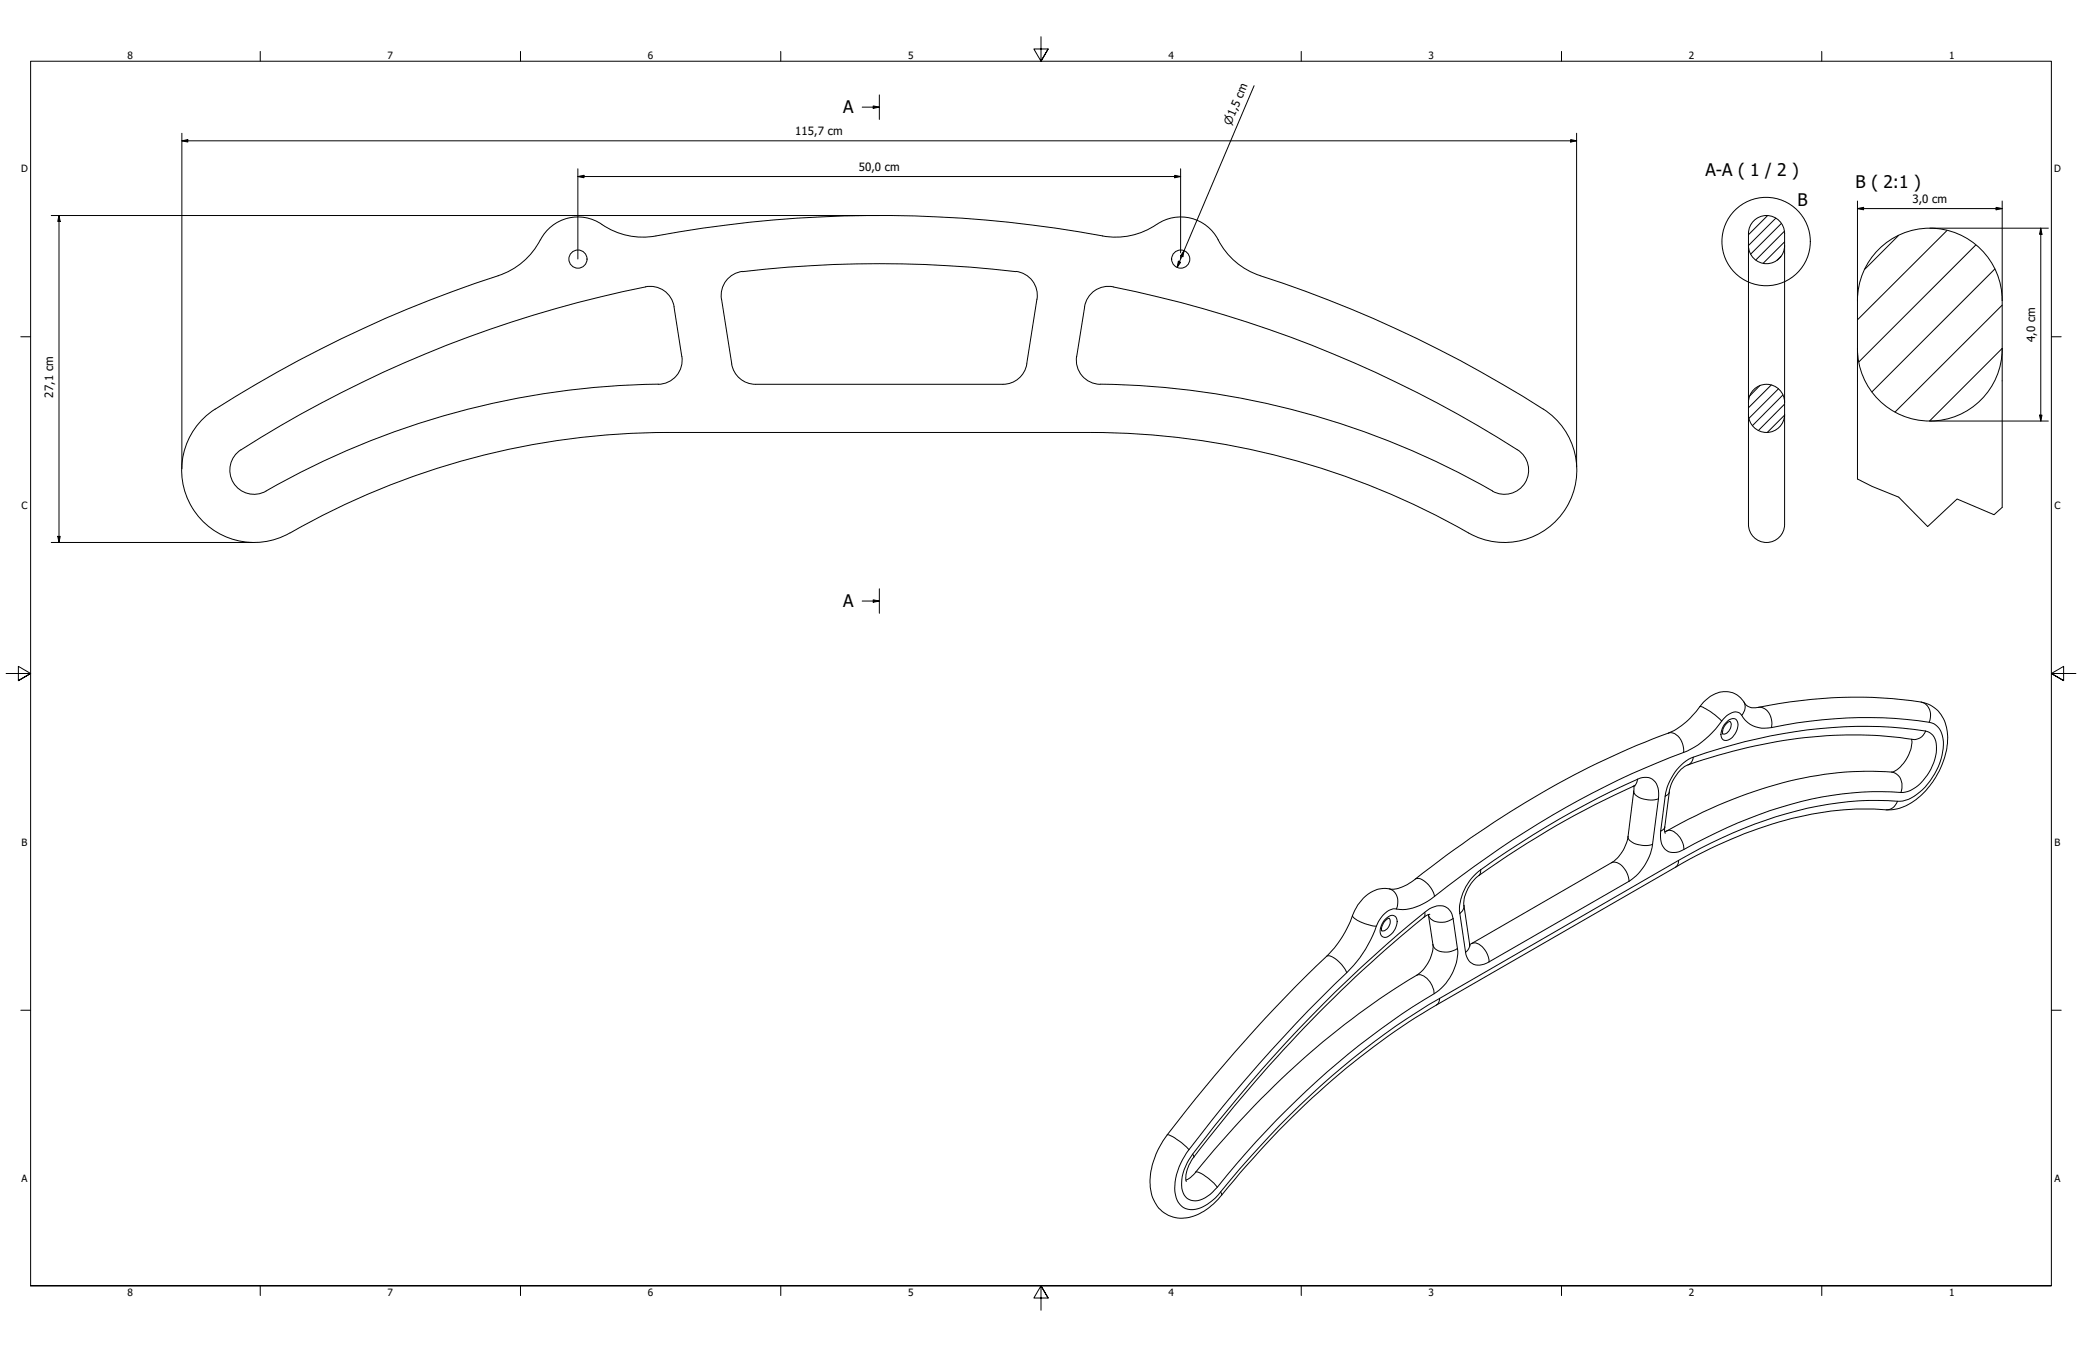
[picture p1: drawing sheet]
<svg xmlns="http://www.w3.org/2000/svg" width="864mm" height="559mm" viewBox="0 0 864 559" stroke-linecap="round" stroke-linejoin="round" font-family="sans-serif">
<!-- layer: Hatch (ISO) -->
<g fill="none" stroke="#000" stroke-width=".41">
<path d="M733.2 89.4l-7.9 8M736.6 90.5l-11.3 11.4M738.9 92.7l-12.7 12.7M740.2 95.9l-11.9 12M787.5 97.7l-14 14M807.6 95.6l-37.1 37.1M738.7 106.3l-1.7 1.7M740.2 100.3l-8.8 8.9M819.6 101.6l-48.5 48.5M827.4 111.6l-50.9 51M830.5 126.6l-44.5 44.3M730.1 159.9l-4.3 4.3"/>
<path d="M734.7 159.7l-9.4 9.5M830.5 144.5l-30.1 30.2M737.7 161.3l-12.2 12.2M739.6 163.8l-12.7 12.7M740.2 172.2l-7.1 7.1M740.2 167.6l-10.8 11"/>
</g>
<!-- layer: Visible (ANSI) -->
<g fill="none" stroke="#000" stroke-width=".41">
<path d="M224.1 99.5a30 30 0 0 1-17.4 14.9 517.9 517.9 0 0 0-117.5 55.4M457.3 97.9a30.7 30.7 0 0 0 23.6-5.5 17.5 17.5 0 0 1 24.4 7.1M457.4 97.9a514.8 514.8 0 0 0-188.5 .4 31.9 31.9 0 0 1-21.4-6.5 17.5 17.5 0 0 0-23.3 7.7M505.3 99.5a30 30 0 0 0 17.4 14.9 506.4 506.4 0 0 1 119.3 56.6 30 30 0 0 1 7.1 40.5 30 30 0 0 1-40 9.6 315.9 315.9 0 0 0-156.8-41.7h-175.2M267.7 119a490.3 490.3 0 0 0-167.7 67.6M267.7 119a10 10 0 0 1 11.9 8.3l3.2 20.5a10 10 0 0 1-9.8 11.6 334.9 334.9 0 0 0-162.6 44.3M308 112.6a10 10 0 0 0-8.7 11.5l4.2 26.9a10 10 0 0 0 9.9 8.4M308 112.7a488.2 488.2 0 0 1 113.4 0M421.4 112.6a10 10 0 0 1 8.7 11.5l-4.2 26.9a10 10 0 0 1-9.9 8.4h-102.6M461.8 119a10 10 0 0 0-11.9 8.3M461.8 119a490.8 490.8 0 0 1 167.6 67.6M449.9 127.3l-3.3 20.5"/>
<path d="M446.6 147.8a10 10 0 0 0 9.8 11.6 334.9 334.9 0 0 1 162.7 44.3M89.2 169.7a30 30 0 0 0-9.5 40.9 30 30 0 0 0 40.6 10.5M277.2 179.4a315.8 315.8 0 0 0-156.8 41.7M100 186.6a10 10 0 0 0-3.2 13.6 10 10 0 0 0 13.5 3.5M629.4 186.6a10 10 0 0 1 3.2 13.6 10 10 0 0 1-13.5 3.5M717.5 299.3a4.9 4.9 0 0 0-2.9 5.2M792.9 306.7a14.5 14.5 0 0 1-8 13.6 150.6 150.6 0 0 0-69.5 12.6 234.4 234.4 0 0 0-24.9 12.2M793.5 306.7a188.7 188.7 0 0 0-84 7.6l-9.4 3a15.6 15.6 0 0 0-7.7 11.3l-1.9 15.1 .2 2M677.7 326.1l.1 1.5-2.5 19.4a16.2 16.2 0 0 1-6.9 10.9l-58.8 33.9M678.3 326a349.1 349.1 0 0 0-66.2 38.3 15.4 15.4 0 0 0-4.9 11.3l2.6 16.8M565.5 372.6a12.4 12.4 0 0 1 12.1-3.7 16.5 16.5 0 0 0 9.5-4.2 394.1 394.1 0 0 1 101.7-59.4l3.3-1.2a32.4 32.4 0 0 0 13.8-11.9 12.1 12.1 0 0 1 12-5 11.1 11.1 0 0 1 6.5 5.4 5.4 5.4 0 0 0 4.9 .9 183 183 0 0 1 69.5-1.7 14.5 14.5 0 0 1 9 15.6 33.6 33.6 0 0 1-17.2 26.9 18.6 18.6 0 0 1-10.7 1.5 134.6 134.6 0 0 0-59 11.2 190.3 190.3 0 0 0-25.9 12.7l-99.1 57.2a324.8 324.8 0 0 0-84 72.7l-5.2 6.2a22.5 22.5 0 0 1-17.2 9.6 13.2 13.2 0 0 1-12.4-13 32.9 32.9 0 0 1 7-21.6 659.2 659.2 0 0 1 68.6-76.7l3.8-5.1 3.1-5.7a27.3 27.3 0 0 1 5.9-10.7zM592.5 379.4l1.9 12.4a15.1 15.1 0 0 1-6.8 12.8 345.3 345.3 0 0 0-89 78.4l-2.6 3.2a8.7 8.7 0 0 1-4.1 3.3"/>
<path d="M593.1 379.3l-1.1 .3a562.1 562.1 0 0 0-97.9 102 11.8 11.8 0 0 0-2 8.5M576.2 380.9a5.2 5.2 0 0 0-3.1 5.3"/>
<circle cx="239.7" cy="107.5" r="3.8"/>
<circle cx="489.8" cy="107.5" r="3.8"/>
</g>
<!-- layer: Visible Narrow (ANSI) -->
<g fill="none" stroke="#000" stroke-width=".41">
<path d="M705.1 293.1a21.3 21.3 0 0 1 9.1 6M717.5 299.3a3.6 3.6 0 0 1-1.7 5.1l-1.2 .1M723.4 291.3a4.9 4.9 0 0 1-.9 5.5M729.3 293.5a5.9 5.9 0 0 1 5.7 6.6l-.2 1.7M796.9 291.3a5.8 5.8 0 0 1 3.3 8.3M692.1 304.1a5.5 5.5 0 0 1 5.8 4.4l.4 3.7M698.3 312.2a37.9 37.9 0 0 0 16.5-13.9 5.7 5.7 0 0 1 6.8-2.5l.4 .4a11.2 11.2 0 0 0 12.8 5.6 178.6 178.6 0 0 1 66.4-1.9 8.5 8.5 0 0 1 4.9 9.1 27.9 27.9 0 0 1-14.6 22.6l-1.1 .4a15.3 15.3 0 0 1-7.3 .1 146.1 146.1 0 0 0-64.3 13.4l-13.5 6.5-9.1 5M698.3 312.2a374.9 374.9 0 0 0-97.8 55.4 49.9 49.9 0 0 1-11.5 8 17.4 17.4 0 0 1-11.2 1.4 12 12 0 0 0-7.6 9.2 51.5 51.5 0 0 1-11.6 17.3 583.9 583.9 0 0 0-67.3 76.2 22.2 22.2 0 0 0-3.5 17.1 7 7 0 0 0 10.5 4.2l2.3-1.3 2.4-1.8a47 47 0 0 0 7.3-8.3 340.9 340.9 0 0 1 82.3-72.8l4.6-2.6M702.4 314.1l-.8 2-1.5 1.2M715.6 300.1a3.6 3.6 0 0 1 4.5-1.7 5.4 5.4 0 0 1-.9 6.7 3.3 3.3 0 0 1-4.9 1.4 5.9 5.9 0 0 1 1.3-6.4zM798.7 303.3a5.8 5.8 0 0 1 4.5 6.5 20.9 20.9 0 0 1-11.8 18.5 13.1 13.1 0 0 1-6.9 .2 142 142 0 0 0-59.2 11.1 284.9 284.9 0 0 0-28.7 13.7 5.7 5.7 0 0 1-7.8-6.2v-2.3M798.7 303.3a194.2 194.2 0 0 0-85.6 7.3 68.7 68.7 0 0 0-12.7 4.4 22.3 22.3 0 0 0-9.7 15.3"/>
<path d="M798.7 303.3a5 5 0 0 1-5.2 3.4M677.7 328.2a4.8 4.8 0 0 0 4.9 3.4l2.9 .3 2.4-.5M679.3 323.3a5.6 5.6 0 0 1 8.6 4.6v3.5M679.3 323.3l-.6 1.8-1.3 1.1M679.3 323.3a367.2 367.2 0 0 0-65.1 37.5M687.9 331.4l-2.4 18.9M690.7 330.3l-1.9 14.5M692.4 328.6l-.7 1.1-1 .6M784.7 320.3a6 6 0 0 1 3.8 8.5M787.1 332.4a4.9 4.9 0 0 1-4.8 3.6M668.4 357.9a5.4 5.4 0 0 1 6.1 3.5l.7 1.7 .5 2.5M675.3 347a4.8 4.8 0 0 0 4.9 3.5l2.9 .3 2.4-.5"/>
<path d="M685.5 350.3a22.3 22.3 0 0 1-9.8 15.3M690.5 343.1l-.3 .7-1.4 1M691.3 344.8a4.1 4.1 0 0 1 4.9 1.9l1.5 2.4 .8 3.3M696.2 357l-.2 1.4-1 1.3M696.2 357l-99 57.2M561 379.8a8.7 8.7 0 0 0 6 3.7l3.9 .7M576.2 368.7a5.9 5.9 0 0 1 3 8.4M587.1 364.7a4.3 4.3 0 0 1 4.8 1.7l1.9 2.3 1.2 3.2M591 378.5v1.5l-.5 .7M592.5 379.5a5 5 0 0 0 5.8 3.1l2-.3 2.4-1.2M605.5 379l2.4 16.1M607.2 375.6l-.3 1.8-1.4 1.6"/>
<path d="M614.2 360.8a21 21 0 0 0-8.7 18.2M614.2 360.8l-.1 1.2-.7 1.2M675.7 365.6l-58.1 33.4M550.2 396.7a4 4 0 0 1 4.3 1.5 14.6 14.6 0 0 1 4.1 5.3M574.8 381.2a2.67 2.67 0 0 1 4.2-.7 6.5 6.5 0 0 1-4.8 8.4 2.82 2.82 0 0 1-1.5-4.1l1-2.3zM576.2 380.9a3.8 3.8 0 0 1-2.7 5.3l-.4-.1M594.4 391.8a4.5 4.5 0 0 0 4.9 3.2l2.8-.4 2.4-1.2M602.7 381.1a5.7 5.7 0 0 0-8.8-4.6 263.9 263.9 0 0 0-29.6 25.1 580.5 580.5 0 0 0-71.3 79.7 15.4 15.4 0 0 0-1.8 14.5 6.1 6.1 0 0 0 8.7 1.1l3.1-2.4a549.3 549.3 0 0 1 26.2-29.5 327.6 327.6 0 0 1 67.7-54.2 21.1 21.1 0 0 0 7.6-17.4M602.7 381.1l1.8 12.3M607.9 395.1a5.7 5.7 0 0 0 8.8 4.4l.9-.5M609.6 391.8l-.3 1.6-1.4 1.7M610.4 391.4a4.8 4.8 0 0 1 5.5 2.7l1.3 2.5 .4 2.4"/>
<path d="M587.6 404.6a4.8 4.8 0 0 1 5.5 2.6l1.6 3.4 .2 1.6M597.2 414.2l-.6 1.9-.7 .8M484.1 470.8a10.1 10.1 0 0 1 5.4 2.8l3.7 3.3M494.7 478.8l.5 1.2M496 486.2a8.4 8.4 0 0 1 5.5 2.8l3.5 3.5M506.3 494.5l.4 1.3"/>
</g>
<!-- layer: Visible (ISO) -->
<path d="M727.1 92a7.5 7.5 0 0 1 8.3-2.1 7.5 7.5 0 0 1 4.8 7v117.6a9.2 9.2 0 0 1-2.5 8.7 7.5 7.5 0 0 1-8.1 1.2 7.5 7.5 0 0 1-4.3-6.9v-120.6l.3-2.2zM725.3 101.9a7.5 7.5 0 0 0 7.4 7.5 7.5 7.5 0 0 0 7.5-7.5M770.5 124.7v74M770.5 124.7a30 30 0 0 1 30-30 30 30 0 0 1 30 30M830.5 124.7v85.8M770.5 144.7a30 30 0 0 0 30 30 30 30 0 0 0 30-30M725.3 166.9a7.5 7.5 0 0 1 7.4-7.5 7.5 7.5 0 0 1 7.5 7.5M725.3 171.9a7.5 7.5 0 0 0 7.4 7.5 7.5 7.5 0 0 0 7.5-7.5" fill="none" stroke="#000" stroke-width=".41"/>
<!-- layer: Break Line (ISO) -->
<path d="M770.5 198.7l6 3.1 11.1 4.4 12 12.2 12.2-11.4 15.3 6.5 3.4-3" fill="none" stroke="#000" stroke-width=".41"/>
<!-- layer: Section Line (ISO) -->
<path d="M364.7 39.4v10.1M357.6 44.5h7.1M362.2 43.9l2.5 .6-2.5 .5zM357.6 249.3h7.1M362.2 248.8l2.5 .5-2.5 .6zM364.7 244.3v10.1" fill="none" stroke="#000" stroke-width=".41"/>
<path d="M362.2 43.9l2.5 .6-2.5 .5zM362.2 248.8l2.5 .5-2.5 .6z" fill="#000"/>
<!-- layer: Detail Boundary (ISO) -->
<circle cx="732.6" cy="100.2" r="18.3" fill="none" stroke="#000" stroke-width=".41"/>
<!-- layer: Border (ANSI) -->
<g fill="none" stroke="#000" stroke-width=".41">
<path d="M431.8 15.2v10.2l-3-5.1h6l-3 5.1 3-5.1M107.9 21.3v4.1M215.9 21.3v4.1M323.8 21.3v4.1M539.8 21.3v4.1M647.7 21.3v4.1M755.6 21.3v4.1M8.6 139.7h4.1M850.9 139.7h4.1M2.5 279.4h10.2l-5.1-3v6l5.1-3-5.1 3M861.1 279.4h-10.2l5.1-3v6l-5.1-3 5.1 3M8.6 419.1h4.1"/>
<path d="M850.9 419.1h4.1M12.7 533.4v-508h838.2v508h-838.2h838.2M107.9 533.4v4.1M215.9 533.4v4.1M323.8 533.4v4.1M434.8 538.5l-3-5.1 3 5.1h-6l3-5.1v10.2M539.8 533.4v4.1M647.7 533.4v4.1M755.6 533.4v4.1"/>
</g>
<!-- layer: Dimension (ISO) -->
<g fill="none" stroke="#000" stroke-width=".41">
<path d="M520.2 35.6l-31.9 75.3M75.4 58.4l2.5-.5v1zM75.4 58.4h578.6M75.4 55.3v139.2M651.5 57.9l2.5 .5-2.5 .5zM654 55.3v138.4M239.7 73.2l2.5-.5v1zM239.7 73.2h250M239.7 70v37.4M487.3 72.7l2.4 .5-2.4 .5zM489.7 70v34.9M21.3 89.4h343.4"/>
<path d="M24.5 89.4l.5 2.5h-1zM24.5 89.4v135.6M770.5 86.5l2.5-.5v1zM770.5 86.5h60M770.5 83.4v41.3M800.5 94.7h49.1M828 86l2.5 .5-2.5 .5zM830.5 83.4v41.3M846.5 94.7l.5 2.5h-1zM846.5 94.7v80M488.8 108.4l.9 .4-1.4 2.1zM489.7 106v1.4"/>
<path d="M491.2 104l-.6 2.5-.9-.4zM800.5 174.7h49.1M846 172.2h1l-.5 2.5zM21.3 225h83.5M24 222.5h1l-.5 2.5z"/>
</g>
<path d="M75.4 58.4l2.5-.5v1zM651.5 57.9l2.5 .5-2.5 .5zM239.7 73.2l2.5-.5v1zM487.3 72.7l2.4 .5-2.4 .5zM24.5 89.4l.5 2.5h-1zM770.5 86.5l2.5-.5v1zM828 86l2.5 .5-2.5 .5zM846.5 94.7l.5 2.5h-1zM488.8 108.4l.9 .4-1.4 2.1zM491.2 104l-.6 2.5-.9-.4zM846 172.2h1l-.5 2.5zM24 222.5h1l-.5 2.5z" fill="#000"/>
<g font-size="7.2">
<text x="349.7" y="47.1">A</text>
<text x="707.4" y="73.2">A-A ( 1 / 2 )</text>
<text x="769.7" y="77.8">B ( 2:1 )</text>
<text x="745.7" y="85.3">B</text>
<text x="349.7" y="252">A</text>
</g>
<g font-size="4.7">
<text x="329.9" y="56">115,7 cm</text>
<text x="356.2" y="70.9">50,0 cm</text>
<text x="793.2" y="84.2">3,0 cm</text>
<text x="844.1" y="141.9" transform="rotate(-90 844.1 141.9)">4,0 cm</text>
<text x="22" y="164.9" transform="rotate(-90 22 164.9)">27,1 cm</text>
</g>
<text font-size="4.6" x="510.5" y="52.2" transform="rotate(-67 510.5 52.2)">⌀1,5 cm</text>
<g font-size="4.1">
<text x="52.8" y="24.4">8</text>
<text x="160.8" y="24.4">7</text>
<text x="268.7" y="24.4">6</text>
<text x="376.7" y="24.4">5</text>
<text x="484.6" y="24.4">4</text>
<text x="592.6" y="24.4">3</text>
<text x="700.5" y="24.4">2</text>
<text x="808.5" y="24.4">1</text>
<text x="8.7" y="71.4">D</text>
<text x="852" y="71.4">D</text>
<text x="8.9" y="211.1">C</text>
<text x="852.2" y="211.1">C</text>
<text x="8.9" y="350.8">B</text>
<text x="852.2" y="350.8">B</text>
<text x="8.9" y="490.5">A</text>
<text x="852.2" y="490.5">A</text>
<text x="52.8" y="537.5">8</text>
<text x="160.8" y="537.5">7</text>
<text x="268.7" y="537.5">6</text>
<text x="376.7" y="537.5">5</text>
<text x="484.6" y="537.5">4</text>
<text x="592.6" y="537.5">3</text>
<text x="700.5" y="537.5">2</text>
<text x="808.5" y="537.5">1</text>
</g>
</svg>
